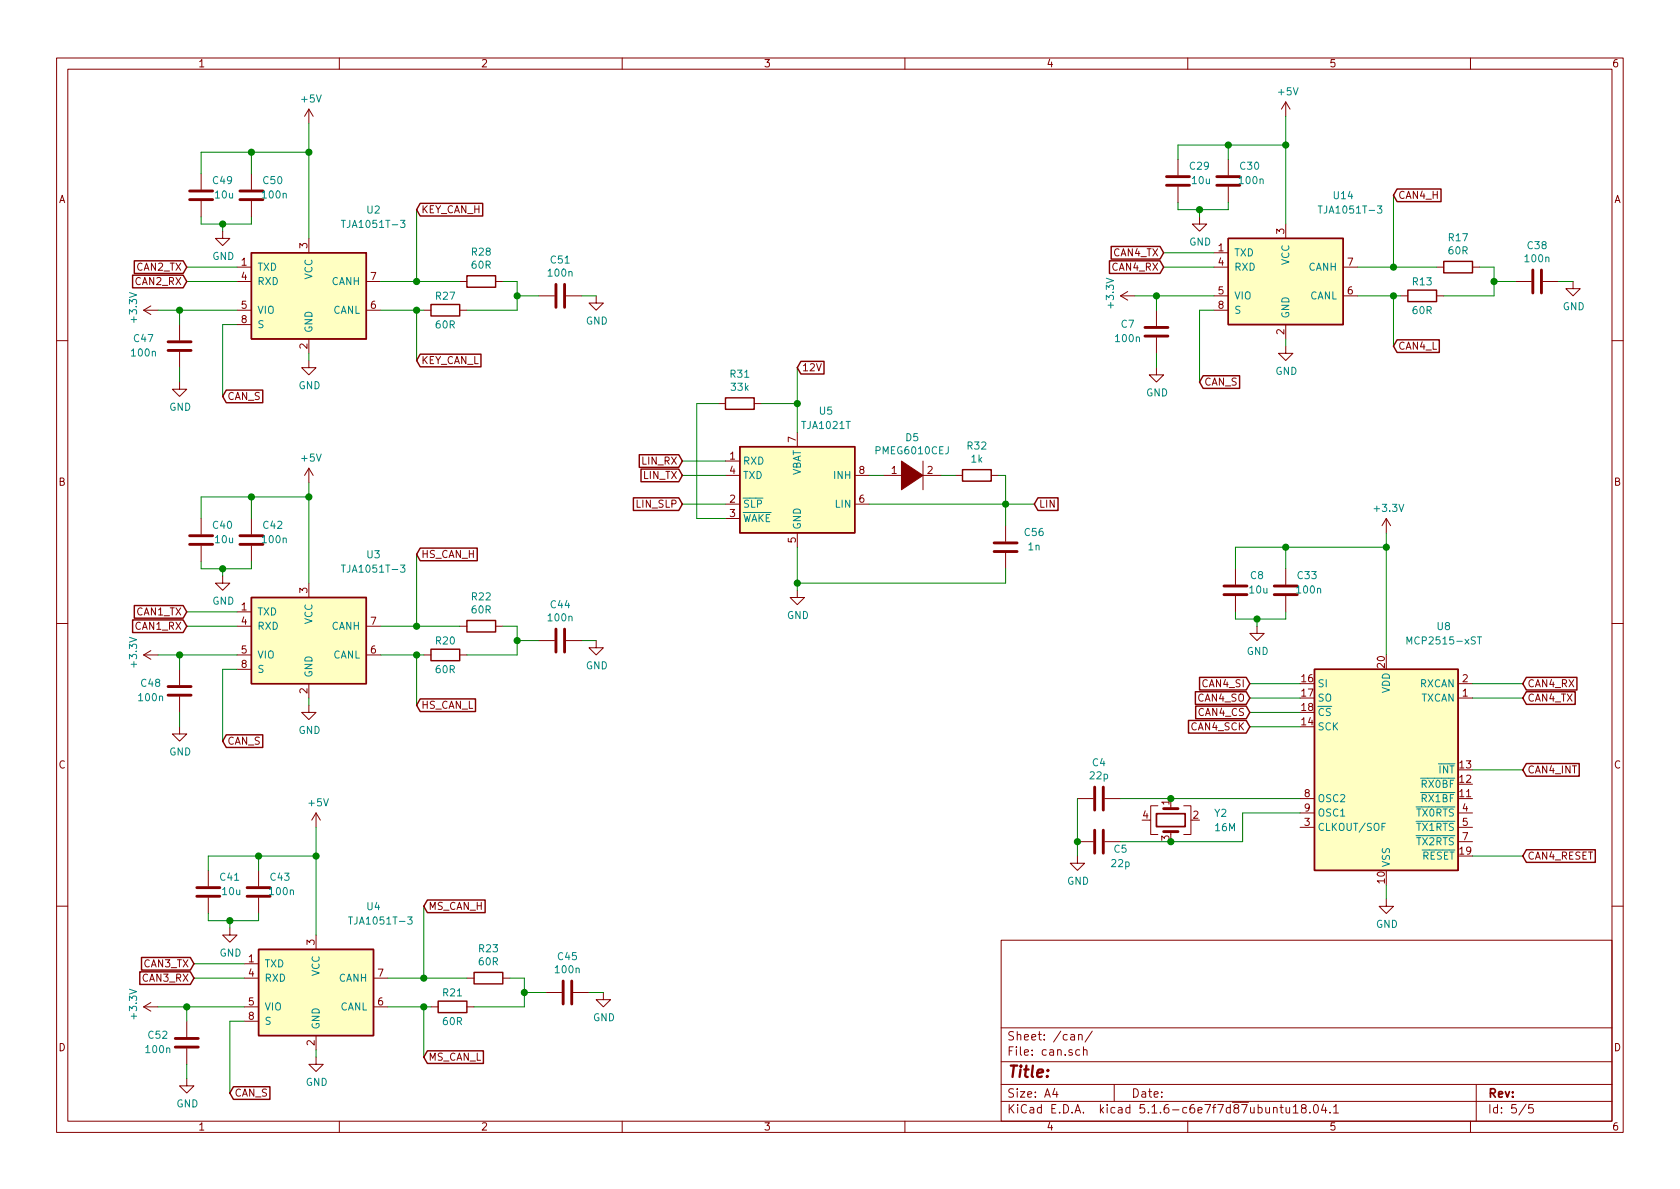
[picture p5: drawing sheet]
EESchema Schematic File Version 4
EELAYER 30 0
EELAYER END
$Descr A4 11693 8268
encoding utf-8
Sheet 5 5
Title ""
Date ""
Rev ""
Comp ""
Comment1 ""
Comment2 ""
Comment3 ""
Comment4 ""
$EndDescr
$Comp
L Interface_CAN_LIN:TJA1051T-3 U?
U 1 1
P 2150 4450
AR Path="/5D1C7EF0/5D7E4135" Ref="U?"  Part="1" 
AR Path="/5D7D9E8F/5D7E4135" Ref="U3"  Part="1" 
F 0 "U3" H 2600 5050 50  0000 C CNN
F 1 "TJA1051T-3" H 2600 4950 50  0000 C CNN
F 2 "Package_SO:SOIC-8_3.9x4.9mm_P1.27mm" H 2150 3950 50  0001 C CIN
F 3 "http://www.nxp.com/documents/data_sheet/TJA1051.pdf" H 2150 4450 50  0001 C CNN
	1    2150 4450
	1    0    0    -1  
$EndComp
Text GLabel 1300 4250 0    50   Input ~ 0
CAN1_TX
Wire Wire Line
	1300 4250 1650 4250
Text GLabel 1300 4350 0    50   Input ~ 0
CAN1_RX
Wire Wire Line
	1300 4350 1650 4350
$Comp
L power:GND #PWR?
U 1 1
P 2150 4900
AR Path="/5D1C7EF0/5D7E413F" Ref="#PWR?"  Part="1" 
AR Path="/5D7D9E8F/5D7E413F" Ref="#PWR043"  Part="1" 
F 0 "#PWR043" H 2150 4650 50  0001 C CNN
F 1 "GND" H 2155 4727 50  0000 C CNN
F 2 "" H 2150 4900 50  0001 C CNN
F 3 "" H 2150 4900 50  0001 C CNN
	1    2150 4900
	1    0    0    -1  
$EndComp
$Comp
L power:+3.3V #PWR?
U 1 1
P 1100 4550
AR Path="/5D1C7EF0/5D7E4145" Ref="#PWR?"  Part="1" 
AR Path="/5D7D9E8F/5D7E4145" Ref="#PWR036"  Part="1" 
F 0 "#PWR036" H 1100 4400 50  0001 C CNN
F 1 "+3.3V" H 1115 4723 50  0000 C CNN
F 2 "" H 1100 4550 50  0001 C CNN
F 3 "" H 1100 4550 50  0001 C CNN
	1    1100 4550
	0    -1   -1   0   
$EndComp
Wire Wire Line
	2150 4900 2150 4850
$Comp
L power:+5V #PWR?
U 1 1
P 2150 3350
AR Path="/5D1C7EF0/5D7E414D" Ref="#PWR?"  Part="1" 
AR Path="/5D7D9E8F/5D7E414D" Ref="#PWR042"  Part="1" 
F 0 "#PWR042" H 2150 3200 50  0001 C CNN
F 1 "+5V" H 2165 3523 50  0000 C CNN
F 2 "" H 2150 3350 50  0001 C CNN
F 3 "" H 2150 3350 50  0001 C CNN
	1    2150 3350
	1    0    0    -1  
$EndComp
$Comp
L Device:R R?
U 1 1
P 3350 4350
AR Path="/5D1C7EF0/5D804E04" Ref="R?"  Part="1" 
AR Path="/5D7D9E8F/5D804E04" Ref="R22"  Part="1" 
F 0 "R22" V 3143 4350 50  0000 C CNN
F 1 "60R" V 3234 4350 50  0000 C CNN
F 2 "Resistor_SMD:R_0805_2012Metric" V 3280 4350 50  0001 C CNN
F 3 "~" H 3350 4350 50  0001 C CNN
	1    3350 4350
	0    1    1    0   
$EndComp
$Comp
L Device:R R?
U 1 1
P 3100 4550
AR Path="/5D1C7EF0/5D804E0A" Ref="R?"  Part="1" 
AR Path="/5D7D9E8F/5D804E0A" Ref="R20"  Part="1" 
F 0 "R20" V 3000 4550 50  0000 C CNN
F 1 "60R" V 3200 4550 50  0000 C CNN
F 2 "Resistor_SMD:R_0805_2012Metric" V 3030 4550 50  0001 C CNN
F 3 "~" H 3100 4550 50  0001 C CNN
	1    3100 4550
	0    1    1    0   
$EndComp
Wire Wire Line
	2650 4350 2900 4350
Wire Wire Line
	2650 4550 2900 4550
Wire Wire Line
	3250 4550 3600 4550
Wire Wire Line
	3600 4350 3500 4350
$Comp
L power:GND #PWR?
U 1 1
P 4150 4450
AR Path="/5D1C7EF0/5D804E14" Ref="#PWR?"  Part="1" 
AR Path="/5D7D9E8F/5D804E14" Ref="#PWR048"  Part="1" 
F 0 "#PWR048" H 4150 4200 50  0001 C CNN
F 1 "GND" H 4155 4277 50  0000 C CNN
F 2 "" H 4150 4450 50  0001 C CNN
F 3 "" H 4150 4450 50  0001 C CNN
	1    4150 4450
	1    0    0    -1  
$EndComp
Wire Wire Line
	3600 4350 3600 4450
$Comp
L Device:C C?
U 1 1
P 3900 4450
AR Path="/5D1C7EF0/5D804E1B" Ref="C?"  Part="1" 
AR Path="/5D7D9E8F/5D804E1B" Ref="C44"  Part="1" 
F 0 "C44" V 3648 4450 50  0000 C CNN
F 1 "100n" V 3739 4450 50  0000 C CNN
F 2 "Capacitor_SMD:C_0805_2012Metric" H 3938 4300 50  0001 C CNN
F 3 "~" H 3900 4450 50  0001 C CNN
	1    3900 4450
	0    1    1    0   
$EndComp
Wire Wire Line
	3600 4450 3750 4450
Connection ~ 3600 4450
Wire Wire Line
	3600 4450 3600 4550
Wire Wire Line
	4050 4450 4150 4450
Text GLabel 2900 3850 2    50   Input ~ 0
HS_CAN_H
Text GLabel 2900 4900 2    50   Input ~ 0
HS_CAN_L
Wire Wire Line
	2900 3850 2900 4350
Connection ~ 2900 4350
Wire Wire Line
	2900 4350 3200 4350
Wire Wire Line
	2900 4550 2900 4900
Connection ~ 2900 4550
Wire Wire Line
	2900 4550 2950 4550
Wire Wire Line
	1400 3450 1400 3600
Wire Wire Line
	1750 3450 1750 3600
$Comp
L Interface_CAN_LIN:TJA1051T-3 U?
U 1 1
P 2150 2050
AR Path="/5D1C7EF0/5D51E5B9" Ref="U?"  Part="1" 
AR Path="/5D7D9E8F/5D51E5B9" Ref="U2"  Part="1" 
F 0 "U2" H 2600 2650 50  0000 C CNN
F 1 "TJA1051T-3" H 2600 2550 50  0000 C CNN
F 2 "Package_SO:SOIC-8_3.9x4.9mm_P1.27mm" H 2150 1550 50  0001 C CIN
F 3 "http://www.nxp.com/documents/data_sheet/TJA1051.pdf" H 2150 2050 50  0001 C CNN
	1    2150 2050
	1    0    0    -1  
$EndComp
Text GLabel 1300 1850 0    50   Input ~ 0
CAN2_TX
Wire Wire Line
	1300 1850 1650 1850
Text GLabel 1300 1950 0    50   Input ~ 0
CAN2_RX
Wire Wire Line
	1300 1950 1650 1950
$Comp
L power:GND #PWR?
U 1 1
P 2150 2500
AR Path="/5D1C7EF0/5D51E5C3" Ref="#PWR?"  Part="1" 
AR Path="/5D7D9E8F/5D51E5C3" Ref="#PWR058"  Part="1" 
F 0 "#PWR058" H 2150 2250 50  0001 C CNN
F 1 "GND" H 2155 2327 50  0000 C CNN
F 2 "" H 2150 2500 50  0001 C CNN
F 3 "" H 2150 2500 50  0001 C CNN
	1    2150 2500
	1    0    0    -1  
$EndComp
$Comp
L power:+3.3V #PWR?
U 1 1
P 1100 2150
AR Path="/5D1C7EF0/5D51E5C9" Ref="#PWR?"  Part="1" 
AR Path="/5D7D9E8F/5D51E5C9" Ref="#PWR054"  Part="1" 
F 0 "#PWR054" H 1100 2000 50  0001 C CNN
F 1 "+3.3V" H 1115 2323 50  0000 C CNN
F 2 "" H 1100 2150 50  0001 C CNN
F 3 "" H 1100 2150 50  0001 C CNN
	1    1100 2150
	0    -1   -1   0   
$EndComp
Wire Wire Line
	2150 2500 2150 2450
$Comp
L power:+5V #PWR?
U 1 1
P 2150 850
AR Path="/5D1C7EF0/5D51E5D1" Ref="#PWR?"  Part="1" 
AR Path="/5D7D9E8F/5D51E5D1" Ref="#PWR057"  Part="1" 
F 0 "#PWR057" H 2150 700 50  0001 C CNN
F 1 "+5V" H 2165 1023 50  0000 C CNN
F 2 "" H 2150 850 50  0001 C CNN
F 3 "" H 2150 850 50  0001 C CNN
	1    2150 850 
	1    0    0    -1  
$EndComp
Wire Wire Line
	2150 1650 2150 1050
$Comp
L Device:R R?
U 1 1
P 3350 1950
AR Path="/5D1C7EF0/5D51E5DA" Ref="R?"  Part="1" 
AR Path="/5D7D9E8F/5D51E5DA" Ref="R28"  Part="1" 
F 0 "R28" V 3143 1950 50  0000 C CNN
F 1 "60R" V 3234 1950 50  0000 C CNN
F 2 "Resistor_SMD:R_0805_2012Metric" V 3280 1950 50  0001 C CNN
F 3 "~" H 3350 1950 50  0001 C CNN
	1    3350 1950
	0    1    1    0   
$EndComp
$Comp
L Device:R R?
U 1 1
P 3100 2150
AR Path="/5D1C7EF0/5D51E5E0" Ref="R?"  Part="1" 
AR Path="/5D7D9E8F/5D51E5E0" Ref="R27"  Part="1" 
F 0 "R27" V 3000 2150 50  0000 C CNN
F 1 "60R" V 3200 2150 50  0000 C CNN
F 2 "Resistor_SMD:R_0805_2012Metric" V 3030 2150 50  0001 C CNN
F 3 "~" H 3100 2150 50  0001 C CNN
	1    3100 2150
	0    1    1    0   
$EndComp
Wire Wire Line
	2650 1950 2900 1950
Wire Wire Line
	2650 2150 2900 2150
Wire Wire Line
	3250 2150 3600 2150
Wire Wire Line
	3600 1950 3500 1950
$Comp
L power:GND #PWR?
U 1 1
P 4150 2050
AR Path="/5D1C7EF0/5D51E5EA" Ref="#PWR?"  Part="1" 
AR Path="/5D7D9E8F/5D51E5EA" Ref="#PWR059"  Part="1" 
F 0 "#PWR059" H 4150 1800 50  0001 C CNN
F 1 "GND" H 4155 1877 50  0000 C CNN
F 2 "" H 4150 2050 50  0001 C CNN
F 3 "" H 4150 2050 50  0001 C CNN
	1    4150 2050
	1    0    0    -1  
$EndComp
Wire Wire Line
	3600 1950 3600 2050
$Comp
L Device:C C?
U 1 1
P 3900 2050
AR Path="/5D1C7EF0/5D51E5F1" Ref="C?"  Part="1" 
AR Path="/5D7D9E8F/5D51E5F1" Ref="C51"  Part="1" 
F 0 "C51" V 3648 2050 50  0000 C CNN
F 1 "100n" V 3739 2050 50  0000 C CNN
F 2 "Capacitor_SMD:C_0805_2012Metric" H 3938 1900 50  0001 C CNN
F 3 "~" H 3900 2050 50  0001 C CNN
	1    3900 2050
	0    1    1    0   
$EndComp
Wire Wire Line
	3600 2050 3750 2050
Connection ~ 3600 2050
Wire Wire Line
	3600 2050 3600 2150
Wire Wire Line
	4050 2050 4150 2050
Text GLabel 2900 1450 2    50   Input ~ 0
KEY_CAN_H
Text GLabel 2900 2500 2    50   Input ~ 0
KEY_CAN_L
Wire Wire Line
	2900 1450 2900 1950
Connection ~ 2900 1950
Wire Wire Line
	2900 1950 3200 1950
Wire Wire Line
	2900 2150 2900 2500
Connection ~ 2900 2150
Wire Wire Line
	2900 2150 2950 2150
$Comp
L Device:C C?
U 1 1
P 1750 1350
AR Path="/5D1C7EF0/5D51E603" Ref="C?"  Part="1" 
AR Path="/5D7D9E8F/5D51E603" Ref="C50"  Part="1" 
F 0 "C50" H 1600 1250 50  0000 C CNN
F 1 "100n" H 1589 1350 50  0000 C CNN
F 2 "Capacitor_SMD:C_0805_2012Metric" H 1788 1200 50  0001 C CNN
F 3 "~" H 1750 1350 50  0001 C CNN
	1    1750 1350
	-1   0    0    1   
$EndComp
$Comp
L Device:C C?
U 1 1
P 1400 1350
AR Path="/5D1C7EF0/5D51E609" Ref="C?"  Part="1" 
AR Path="/5D7D9E8F/5D51E609" Ref="C49"  Part="1" 
F 0 "C49" H 1250 1250 50  0000 C CNN
F 1 "10u" H 1239 1350 50  0000 C CNN
F 2 "Capacitor_SMD:C_1206_3216Metric" H 1438 1200 50  0001 C CNN
F 3 "~" H 1400 1350 50  0001 C CNN
	1    1400 1350
	-1   0    0    1   
$EndComp
Wire Wire Line
	1400 1500 1400 1550
Wire Wire Line
	1400 1550 1550 1550
Wire Wire Line
	1750 1550 1750 1500
$Comp
L power:GND #PWR?
U 1 1
P 1550 1600
AR Path="/5D1C7EF0/5D51E612" Ref="#PWR?"  Part="1" 
AR Path="/5D7D9E8F/5D51E612" Ref="#PWR055"  Part="1" 
F 0 "#PWR055" H 1550 1350 50  0001 C CNN
F 1 "GND" H 1555 1427 50  0000 C CNN
F 2 "" H 1550 1600 50  0001 C CNN
F 3 "" H 1550 1600 50  0001 C CNN
	1    1550 1600
	1    0    0    -1  
$EndComp
Wire Wire Line
	1550 1550 1550 1600
Connection ~ 1550 1550
Wire Wire Line
	1550 1550 1750 1550
Wire Wire Line
	1400 1050 1400 1200
Wire Wire Line
	1750 1050 1750 1200
Wire Wire Line
	1400 1050 1750 1050
Connection ~ 2150 1050
Wire Wire Line
	2150 1050 2150 850 
Connection ~ 1750 1050
Wire Wire Line
	1750 1050 2150 1050
Wire Wire Line
	2150 4050 2150 3450
Wire Wire Line
	1550 3950 1750 3950
Connection ~ 1550 3950
Wire Wire Line
	1550 3950 1550 4000
$Comp
L power:GND #PWR?
U 1 1
P 1550 4000
AR Path="/5D1C7EF0/5D808BAD" Ref="#PWR?"  Part="1" 
AR Path="/5D7D9E8F/5D808BAD" Ref="#PWR038"  Part="1" 
F 0 "#PWR038" H 1550 3750 50  0001 C CNN
F 1 "GND" H 1555 3827 50  0000 C CNN
F 2 "" H 1550 4000 50  0001 C CNN
F 3 "" H 1550 4000 50  0001 C CNN
	1    1550 4000
	1    0    0    -1  
$EndComp
Wire Wire Line
	1750 3950 1750 3900
Wire Wire Line
	1400 3950 1550 3950
Wire Wire Line
	1400 3900 1400 3950
$Comp
L Device:C C?
U 1 1
P 1400 3750
AR Path="/5D1C7EF0/5D808BA4" Ref="C?"  Part="1" 
AR Path="/5D7D9E8F/5D808BA4" Ref="C40"  Part="1" 
F 0 "C40" H 1250 3650 50  0000 C CNN
F 1 "10u" H 1239 3750 50  0000 C CNN
F 2 "Capacitor_SMD:C_1206_3216Metric" H 1438 3600 50  0001 C CNN
F 3 "~" H 1400 3750 50  0001 C CNN
	1    1400 3750
	-1   0    0    1   
$EndComp
$Comp
L Device:C C?
U 1 1
P 1750 3750
AR Path="/5D1C7EF0/5D808B9E" Ref="C?"  Part="1" 
AR Path="/5D7D9E8F/5D808B9E" Ref="C42"  Part="1" 
F 0 "C42" H 1600 3650 50  0000 C CNN
F 1 "100n" H 1589 3750 50  0000 C CNN
F 2 "Capacitor_SMD:C_0805_2012Metric" H 1788 3600 50  0001 C CNN
F 3 "~" H 1750 3750 50  0001 C CNN
	1    1750 3750
	-1   0    0    1   
$EndComp
Wire Wire Line
	1400 3450 1750 3450
Connection ~ 2150 3450
Wire Wire Line
	2150 3450 2150 3350
Connection ~ 1750 3450
Wire Wire Line
	1750 3450 2150 3450
$Comp
L Device:C C?
U 1 1
P 1250 4800
AR Path="/5D1C7EF0/5D6975E7" Ref="C?"  Part="1" 
AR Path="/5D7D9E8F/5D6975E7" Ref="C48"  Part="1" 
F 0 "C48" H 1450 4750 50  0000 C CNN
F 1 "100n" H 1450 4850 50  0000 C CNN
F 2 "Capacitor_SMD:C_0805_2012Metric" H 1288 4650 50  0001 C CNN
F 3 "~" H 1250 4800 50  0001 C CNN
	1    1250 4800
	-1   0    0    1   
$EndComp
$Comp
L power:GND #PWR?
U 1 1
P 1250 5050
AR Path="/5D1C7EF0/5D6975ED" Ref="#PWR?"  Part="1" 
AR Path="/5D7D9E8F/5D6975ED" Ref="#PWR053"  Part="1" 
F 0 "#PWR053" H 1250 4800 50  0001 C CNN
F 1 "GND" H 1255 4877 50  0000 C CNN
F 2 "" H 1250 5050 50  0001 C CNN
F 3 "" H 1250 5050 50  0001 C CNN
	1    1250 5050
	1    0    0    -1  
$EndComp
Wire Wire Line
	1250 4950 1250 5050
$Comp
L Device:C C?
U 1 1
P 1250 2400
AR Path="/5D1C7EF0/5D69C012" Ref="C?"  Part="1" 
AR Path="/5D7D9E8F/5D69C012" Ref="C47"  Part="1" 
F 0 "C47" H 1500 2350 50  0000 C CNN
F 1 "100n" H 1500 2450 50  0000 C CNN
F 2 "Capacitor_SMD:C_0805_2012Metric" H 1288 2250 50  0001 C CNN
F 3 "~" H 1250 2400 50  0001 C CNN
	1    1250 2400
	-1   0    0    1   
$EndComp
$Comp
L power:GND #PWR?
U 1 1
P 1250 2650
AR Path="/5D1C7EF0/5D69C018" Ref="#PWR?"  Part="1" 
AR Path="/5D7D9E8F/5D69C018" Ref="#PWR052"  Part="1" 
F 0 "#PWR052" H 1250 2400 50  0001 C CNN
F 1 "GND" H 1255 2477 50  0000 C CNN
F 2 "" H 1250 2650 50  0001 C CNN
F 3 "" H 1250 2650 50  0001 C CNN
	1    1250 2650
	1    0    0    -1  
$EndComp
Wire Wire Line
	1250 2550 1250 2650
Wire Wire Line
	1250 4550 1250 4650
Wire Wire Line
	1250 2150 1250 2250
Text GLabel 4750 3200 0    50   Input ~ 0
LIN_RX
Wire Wire Line
	4750 3200 5050 3200
Text GLabel 4750 3300 0    50   Input ~ 0
LIN_TX
Wire Wire Line
	4750 3300 5050 3300
$Comp
L power:GND #PWR?
U 1 1
P 5550 4100
AR Path="/5D1C7EF0/5D6B266A" Ref="#PWR?"  Part="1" 
AR Path="/5D7D9E8F/5D6B266A" Ref="#PWR014"  Part="1" 
F 0 "#PWR014" H 5550 3850 50  0001 C CNN
F 1 "GND" H 5555 3927 50  0000 C CNN
F 2 "" H 5550 4100 50  0001 C CNN
F 3 "" H 5550 4100 50  0001 C CNN
	1    5550 4100
	1    0    0    -1  
$EndComp
Text GLabel 5550 2550 2    50   Input ~ 0
12V
Wire Wire Line
	5550 3000 5550 2800
Text GLabel 7200 3500 2    50   Input ~ 0
LIN
$Comp
L Device:C C?
U 1 1
P 7000 3800
AR Path="/5D1C7EF0/5D6F4D3C" Ref="C?"  Part="1" 
AR Path="/5D7D9E8F/5D6F4D3C" Ref="C56"  Part="1" 
F 0 "C56" H 6800 3700 50  0000 C CNN
F 1 "1n" H 6800 3800 50  0000 C CNN
F 2 "Capacitor_SMD:C_0805_2012Metric" H 7038 3650 50  0001 C CNN
F 3 "~" H 7000 3800 50  0001 C CNN
	1    7000 3800
	-1   0    0    1   
$EndComp
Wire Wire Line
	7000 3650 7000 3500
Text GLabel 4750 3500 0    50   Input ~ 0
LIN_SLP
Wire Wire Line
	4750 3500 5050 3500
Wire Wire Line
	5050 3600 4850 3600
$Comp
L Device:R R?
U 1 1
P 5150 2800
AR Path="/5D1C7EF0/5D714DA8" Ref="R?"  Part="1" 
AR Path="/5D7D9E8F/5D714DA8" Ref="R31"  Part="1" 
F 0 "R31" V 4943 2800 50  0000 C CNN
F 1 "33k" V 5034 2800 50  0000 C CNN
F 2 "Resistor_SMD:R_0805_2012Metric" V 5080 2800 50  0001 C CNN
F 3 "~" H 5150 2800 50  0001 C CNN
	1    5150 2800
	0    1    1    0   
$EndComp
Wire Wire Line
	4850 3600 4850 2800
Wire Wire Line
	4850 2800 5000 2800
Wire Wire Line
	5300 2800 5550 2800
Connection ~ 5550 2800
Wire Wire Line
	5550 2800 5550 2550
$Comp
L Device:R R?
U 1 1
P 6800 3300
AR Path="/5D1C7EF0/5D7232DB" Ref="R?"  Part="1" 
AR Path="/5D7D9E8F/5D7232DB" Ref="R32"  Part="1" 
F 0 "R32" V 6593 3300 50  0000 C CNN
F 1 "1k" V 6684 3300 50  0000 C CNN
F 2 "Resistor_SMD:R_0805_2012Metric" V 6730 3300 50  0001 C CNN
F 3 "~" H 6800 3300 50  0001 C CNN
	1    6800 3300
	0    1    1    0   
$EndComp
$Comp
L pspice:DIODE D5
U 1 1
P 6350 3300
F 0 "D5" H 6350 3565 50  0000 C CNN
F 1 "PMEG6010CEJ" H 6350 3474 50  0000 C CNN
F 2 "Diode_SMD:D_0805_2012Metric" H 6350 3300 50  0001 C CNN
F 3 "~" H 6350 3300 50  0001 C CNN
	1    6350 3300
	1    0    0    -1  
$EndComp
Wire Wire Line
	6050 3300 6150 3300
Wire Wire Line
	6550 3300 6650 3300
Wire Wire Line
	7000 3300 6950 3300
Wire Wire Line
	7000 3300 7000 3500
Connection ~ 7000 3500
Wire Wire Line
	7000 3500 7200 3500
Wire Wire Line
	6050 3500 7000 3500
$Comp
L Interface_CAN_LIN:TJA1021T U5
U 1 1
P 5550 3400
F 0 "U5" H 5750 3950 50  0000 C CNN
F 1 "TJA1021T" H 5750 3850 50  0000 C CNN
F 2 "Package_SO:SOIC-8_3.9x4.9mm_P1.27mm" H 5550 2900 50  0001 C CIN
F 3 "http://www.nxp.com/documents/data_sheet/TJA1021.pdf" H 5150 3850 50  0001 C CNN
	1    5550 3400
	1    0    0    -1  
$EndComp
Connection ~ 5550 4050
Wire Wire Line
	5550 4050 5550 3800
Wire Wire Line
	5550 4100 5550 4050
Wire Wire Line
	5550 4050 7000 4050
Wire Wire Line
	7000 4050 7000 3950
$Comp
L Interface_CAN_LIN:MCP2515-xST U8
U 1 1
P 9650 5350
F 0 "U8" H 10050 6350 50  0000 C CNN
F 1 "MCP2515-xST" H 10050 6250 50  0000 C CNN
F 2 "Package_SO:TSSOP-20_4.4x6.5mm_P0.65mm" H 9650 4450 50  0001 C CIN
F 3 "http://ww1.microchip.com/downloads/en/DeviceDoc/21801e.pdf" H 9750 4550 50  0001 C CNN
	1    9650 5350
	1    0    0    -1  
$EndComp
Text GLabel 10600 4750 2    50   Input ~ 0
CAN4_RX
Wire Wire Line
	10600 4750 10250 4750
Wire Wire Line
	10600 4850 10250 4850
Text GLabel 10600 4850 2    50   Input ~ 0
CAN4_TX
$Comp
L power:GND #PWR?
U 1 1
P 9650 6250
AR Path="/5D1C7EF0/5F324CB1" Ref="#PWR?"  Part="1" 
AR Path="/5D7D9E8F/5F324CB1" Ref="#PWR051"  Part="1" 
F 0 "#PWR051" H 9650 6000 50  0001 C CNN
F 1 "GND" H 9655 6077 50  0000 C CNN
F 2 "" H 9650 6250 50  0001 C CNN
F 3 "" H 9650 6250 50  0001 C CNN
	1    9650 6250
	1    0    0    -1  
$EndComp
$Comp
L power:+3.3V #PWR?
U 1 1
P 9650 3700
AR Path="/5D1C7EF0/5F325A5A" Ref="#PWR?"  Part="1" 
AR Path="/5D7D9E8F/5F325A5A" Ref="#PWR035"  Part="1" 
F 0 "#PWR035" H 9650 3550 50  0001 C CNN
F 1 "+3.3V" H 9665 3873 50  0000 C CNN
F 2 "" H 9650 3700 50  0001 C CNN
F 3 "" H 9650 3700 50  0001 C CNN
	1    9650 3700
	1    0    0    -1  
$EndComp
$Comp
L Device:C C?
U 1 1
P 7650 5850
AR Path="/5D1C7EF0/5F3318F7" Ref="C?"  Part="1" 
AR Path="/5D7D9E8F/5F3318F7" Ref="C5"  Part="1" 
F 0 "C5" V 7700 6000 50  0000 C CNN
F 1 "22p" V 7800 6000 50  0000 C CNN
F 2 "Capacitor_SMD:C_0805_2012Metric" H 7688 5700 50  0001 C CNN
F 3 "~" H 7650 5850 50  0001 C CNN
	1    7650 5850
	0    1    1    0   
$EndComp
$Comp
L power:GND #PWR?
U 1 1
P 7500 5950
AR Path="/5D1C7EF0/5F3318FD" Ref="#PWR?"  Part="1" 
AR Path="/5D7D9E8F/5F3318FD" Ref="#PWR033"  Part="1" 
F 0 "#PWR033" H 7500 5700 50  0001 C CNN
F 1 "GND" H 7505 5777 50  0000 C CNN
F 2 "" H 7500 5950 50  0001 C CNN
F 3 "" H 7500 5950 50  0001 C CNN
	1    7500 5950
	1    0    0    -1  
$EndComp
Wire Wire Line
	7500 5950 7500 5850
Connection ~ 7500 5850
Wire Wire Line
	7500 5850 7500 5550
Wire Wire Line
	8650 5650 8650 5850
Wire Wire Line
	8650 5650 9050 5650
Wire Wire Line
	9650 6250 9650 6150
$Comp
L Device:C C?
U 1 1
P 8950 4100
AR Path="/5D1C7EF0/5F36431D" Ref="C?"  Part="1" 
AR Path="/5D7D9E8F/5F36431D" Ref="C33"  Part="1" 
F 0 "C33" H 8800 4000 50  0000 C CNN
F 1 "100n" H 8789 4100 50  0000 C CNN
F 2 "Capacitor_SMD:C_0805_2012Metric" H 8988 3950 50  0001 C CNN
F 3 "~" H 8950 4100 50  0001 C CNN
	1    8950 4100
	-1   0    0    1   
$EndComp
$Comp
L Device:C C?
U 1 1
P 8600 4100
AR Path="/5D1C7EF0/5F364323" Ref="C?"  Part="1" 
AR Path="/5D7D9E8F/5F364323" Ref="C8"  Part="1" 
F 0 "C8" H 8450 4000 50  0000 C CNN
F 1 "10u" H 8439 4100 50  0000 C CNN
F 2 "Capacitor_SMD:C_1206_3216Metric" H 8638 3950 50  0001 C CNN
F 3 "~" H 8600 4100 50  0001 C CNN
	1    8600 4100
	-1   0    0    1   
$EndComp
Wire Wire Line
	8600 4250 8600 4300
Wire Wire Line
	8600 4300 8750 4300
Wire Wire Line
	8950 4300 8950 4250
$Comp
L power:GND #PWR?
U 1 1
P 8750 4350
AR Path="/5D1C7EF0/5F36432C" Ref="#PWR?"  Part="1" 
AR Path="/5D7D9E8F/5F36432C" Ref="#PWR034"  Part="1" 
F 0 "#PWR034" H 8750 4100 50  0001 C CNN
F 1 "GND" H 8755 4177 50  0000 C CNN
F 2 "" H 8750 4350 50  0001 C CNN
F 3 "" H 8750 4350 50  0001 C CNN
	1    8750 4350
	1    0    0    -1  
$EndComp
Wire Wire Line
	8750 4300 8750 4350
Connection ~ 8750 4300
Wire Wire Line
	8750 4300 8950 4300
Wire Wire Line
	8600 3800 8600 3950
Wire Wire Line
	8950 3800 8950 3950
Wire Wire Line
	8600 3800 8950 3800
Connection ~ 8950 3800
Wire Wire Line
	8950 3800 9650 3800
Wire Wire Line
	10600 5350 10250 5350
Text GLabel 10600 5350 2    50   Input ~ 0
CAN4_INT
Wire Wire Line
	10600 5950 10250 5950
Text GLabel 10600 5950 2    50   Input ~ 0
CAN4_RESET
Wire Wire Line
	8700 5050 9050 5050
Text GLabel 8700 5050 0    50   Input ~ 0
CAN4_SCK
Wire Wire Line
	9650 3700 9650 3800
Connection ~ 9650 3800
Wire Wire Line
	9650 3800 9650 4550
Wire Wire Line
	8700 4750 9050 4750
Text GLabel 8700 4750 0    50   Input ~ 0
CAN4_SI
Wire Wire Line
	8700 4850 9050 4850
Text GLabel 8700 4850 0    50   Input ~ 0
CAN4_SO
Wire Wire Line
	8700 4950 9050 4950
Text GLabel 8700 4950 0    50   Input ~ 0
CAN4_CS
$Comp
L Device:C C?
U 1 1
P 7650 5550
AR Path="/5D1C7EF0/5F3318F1" Ref="C?"  Part="1" 
AR Path="/5D7D9E8F/5F3318F1" Ref="C4"  Part="1" 
F 0 "C4" V 7398 5550 50  0000 C CNN
F 1 "22p" V 7489 5550 50  0000 C CNN
F 2 "Capacitor_SMD:C_0805_2012Metric" H 7688 5400 50  0001 C CNN
F 3 "~" H 7650 5550 50  0001 C CNN
	1    7650 5550
	0    1    1    0   
$EndComp
Text GLabel 8100 1750 0    50   Input ~ 0
CAN4_TX
Wire Wire Line
	8100 1750 8450 1750
Text GLabel 8100 1850 0    50   Input ~ 0
CAN4_RX
Wire Wire Line
	8100 1850 8450 1850
$Comp
L power:GND #PWR?
U 1 1
P 8950 2400
AR Path="/5D1C7EF0/5F02834F" Ref="#PWR?"  Part="1" 
AR Path="/5D7D9E8F/5F02834F" Ref="#PWR074"  Part="1" 
F 0 "#PWR074" H 8950 2150 50  0001 C CNN
F 1 "GND" H 8955 2227 50  0000 C CNN
F 2 "" H 8950 2400 50  0001 C CNN
F 3 "" H 8950 2400 50  0001 C CNN
	1    8950 2400
	1    0    0    -1  
$EndComp
$Comp
L power:+3.3V #PWR?
U 1 1
P 7900 2050
AR Path="/5D1C7EF0/5F028355" Ref="#PWR?"  Part="1" 
AR Path="/5D7D9E8F/5F028355" Ref="#PWR032"  Part="1" 
F 0 "#PWR032" H 7900 1900 50  0001 C CNN
F 1 "+3.3V" H 7915 2223 50  0000 C CNN
F 2 "" H 7900 2050 50  0001 C CNN
F 3 "" H 7900 2050 50  0001 C CNN
	1    7900 2050
	0    -1   -1   0   
$EndComp
Wire Wire Line
	8950 2400 8950 2350
$Comp
L Interface_CAN_LIN:TJA1051T-3 U?
U 1 1
P 8950 1950
AR Path="/5D1C7EF0/5F02835C" Ref="U?"  Part="1" 
AR Path="/5D7D9E8F/5F02835C" Ref="U14"  Part="1" 
F 0 "U14" H 9350 2550 50  0000 C CNN
F 1 "TJA1051T-3" H 9400 2450 50  0000 C CNN
F 2 "Package_SO:SOIC-8_3.9x4.9mm_P1.27mm" H 8950 1450 50  0001 C CIN
F 3 "http://www.nxp.com/documents/data_sheet/TJA1051.pdf" H 8950 1950 50  0001 C CNN
	1    8950 1950
	1    0    0    -1  
$EndComp
$Comp
L power:+5V #PWR?
U 1 1
P 8950 800
AR Path="/5D1C7EF0/5F028362" Ref="#PWR?"  Part="1" 
AR Path="/5D7D9E8F/5F028362" Ref="#PWR073"  Part="1" 
F 0 "#PWR073" H 8950 650 50  0001 C CNN
F 1 "+5V" H 8965 973 50  0000 C CNN
F 2 "" H 8950 800 50  0001 C CNN
F 3 "" H 8950 800 50  0001 C CNN
	1    8950 800 
	1    0    0    -1  
$EndComp
Wire Wire Line
	8950 1550 8950 1000
$Comp
L Device:R R?
U 1 1
P 10150 1850
AR Path="/5D1C7EF0/5F028369" Ref="R?"  Part="1" 
AR Path="/5D7D9E8F/5F028369" Ref="R17"  Part="1" 
F 0 "R17" V 9943 1850 50  0000 C CNN
F 1 "60R" V 10034 1850 50  0000 C CNN
F 2 "Resistor_SMD:R_0805_2012Metric" V 10080 1850 50  0001 C CNN
F 3 "~" H 10150 1850 50  0001 C CNN
	1    10150 1850
	0    1    1    0   
$EndComp
$Comp
L Device:R R?
U 1 1
P 9900 2050
AR Path="/5D1C7EF0/5F02836F" Ref="R?"  Part="1" 
AR Path="/5D7D9E8F/5F02836F" Ref="R13"  Part="1" 
F 0 "R13" V 9800 2050 50  0000 C CNN
F 1 "60R" V 10000 2050 50  0000 C CNN
F 2 "Resistor_SMD:R_0805_2012Metric" V 9830 2050 50  0001 C CNN
F 3 "~" H 9900 2050 50  0001 C CNN
	1    9900 2050
	0    1    1    0   
$EndComp
Wire Wire Line
	9450 1850 9700 1850
Wire Wire Line
	9450 2050 9700 2050
Wire Wire Line
	10050 2050 10400 2050
Wire Wire Line
	10400 1850 10300 1850
$Comp
L power:GND #PWR?
U 1 1
P 10950 1950
AR Path="/5D1C7EF0/5F028379" Ref="#PWR?"  Part="1" 
AR Path="/5D7D9E8F/5F028379" Ref="#PWR075"  Part="1" 
F 0 "#PWR075" H 10950 1700 50  0001 C CNN
F 1 "GND" H 10955 1777 50  0000 C CNN
F 2 "" H 10950 1950 50  0001 C CNN
F 3 "" H 10950 1950 50  0001 C CNN
	1    10950 1950
	1    0    0    -1  
$EndComp
Wire Wire Line
	10400 1850 10400 1950
$Comp
L Device:C C?
U 1 1
P 10700 1950
AR Path="/5D1C7EF0/5F028380" Ref="C?"  Part="1" 
AR Path="/5D7D9E8F/5F028380" Ref="C38"  Part="1" 
F 0 "C38" V 10448 1950 50  0000 C CNN
F 1 "100n" V 10539 1950 50  0000 C CNN
F 2 "Capacitor_SMD:C_0805_2012Metric" H 10738 1800 50  0001 C CNN
F 3 "~" H 10700 1950 50  0001 C CNN
	1    10700 1950
	0    1    1    0   
$EndComp
Wire Wire Line
	10400 1950 10550 1950
Connection ~ 10400 1950
Wire Wire Line
	10400 1950 10400 2050
Wire Wire Line
	10850 1950 10950 1950
Text GLabel 9700 1350 2    50   Input ~ 0
CAN4_H
Text GLabel 9700 2400 2    50   Input ~ 0
CAN4_L
Wire Wire Line
	9700 1350 9700 1850
Connection ~ 9700 1850
Wire Wire Line
	9700 1850 10000 1850
Wire Wire Line
	9700 2050 9700 2400
Connection ~ 9700 2050
Wire Wire Line
	9700 2050 9750 2050
$Comp
L Device:C C?
U 1 1
P 8550 1250
AR Path="/5D1C7EF0/5F028392" Ref="C?"  Part="1" 
AR Path="/5D7D9E8F/5F028392" Ref="C30"  Part="1" 
F 0 "C30" H 8400 1150 50  0000 C CNN
F 1 "100n" H 8389 1250 50  0000 C CNN
F 2 "Capacitor_SMD:C_0805_2012Metric" H 8588 1100 50  0001 C CNN
F 3 "~" H 8550 1250 50  0001 C CNN
	1    8550 1250
	-1   0    0    1   
$EndComp
$Comp
L Device:C C?
U 1 1
P 8200 1250
AR Path="/5D1C7EF0/5F028398" Ref="C?"  Part="1" 
AR Path="/5D7D9E8F/5F028398" Ref="C29"  Part="1" 
F 0 "C29" H 8050 1150 50  0000 C CNN
F 1 "10u" H 8039 1250 50  0000 C CNN
F 2 "Capacitor_SMD:C_1206_3216Metric" H 8238 1100 50  0001 C CNN
F 3 "~" H 8200 1250 50  0001 C CNN
	1    8200 1250
	-1   0    0    1   
$EndComp
Wire Wire Line
	8200 1000 8200 1100
Wire Wire Line
	8550 1000 8550 1100
Wire Wire Line
	8200 1400 8200 1450
Wire Wire Line
	8200 1450 8350 1450
Wire Wire Line
	8550 1450 8550 1400
$Comp
L power:GND #PWR?
U 1 1
P 8350 1500
AR Path="/5D1C7EF0/5F0283A3" Ref="#PWR?"  Part="1" 
AR Path="/5D7D9E8F/5F0283A3" Ref="#PWR046"  Part="1" 
F 0 "#PWR046" H 8350 1250 50  0001 C CNN
F 1 "GND" H 8355 1327 50  0000 C CNN
F 2 "" H 8350 1500 50  0001 C CNN
F 3 "" H 8350 1500 50  0001 C CNN
	1    8350 1500
	1    0    0    -1  
$EndComp
Wire Wire Line
	8350 1450 8350 1500
Connection ~ 8350 1450
Wire Wire Line
	8350 1450 8550 1450
Wire Wire Line
	8200 1000 8550 1000
Connection ~ 8950 1000
Wire Wire Line
	8950 1000 8950 800 
Connection ~ 8550 1000
Wire Wire Line
	8550 1000 8950 1000
$Comp
L Device:C C?
U 1 1
P 8050 2300
AR Path="/5D1C7EF0/5F0283B2" Ref="C?"  Part="1" 
AR Path="/5D7D9E8F/5F0283B2" Ref="C7"  Part="1" 
F 0 "C7" H 8250 2250 50  0000 C CNN
F 1 "100n" H 8250 2350 50  0000 C CNN
F 2 "Capacitor_SMD:C_0805_2012Metric" H 8088 2150 50  0001 C CNN
F 3 "~" H 8050 2300 50  0001 C CNN
	1    8050 2300
	-1   0    0    1   
$EndComp
$Comp
L power:GND #PWR?
U 1 1
P 8050 2550
AR Path="/5D1C7EF0/5F0283B8" Ref="#PWR?"  Part="1" 
AR Path="/5D7D9E8F/5F0283B8" Ref="#PWR041"  Part="1" 
F 0 "#PWR041" H 8050 2300 50  0001 C CNN
F 1 "GND" H 8055 2377 50  0000 C CNN
F 2 "" H 8050 2550 50  0001 C CNN
F 3 "" H 8050 2550 50  0001 C CNN
	1    8050 2550
	1    0    0    -1  
$EndComp
Wire Wire Line
	8050 2050 8050 2150
Wire Wire Line
	8050 2450 8050 2550
Wire Wire Line
	1300 7000 1700 7000
Wire Wire Line
	1300 7400 1300 7500
Wire Wire Line
	1300 7000 1300 7100
$Comp
L power:GND #PWR?
U 1 1
P 1300 7500
AR Path="/5D1C7EF0/5D6912D2" Ref="#PWR?"  Part="1" 
AR Path="/5D7D9E8F/5D6912D2" Ref="#PWR056"  Part="1" 
F 0 "#PWR056" H 1300 7250 50  0001 C CNN
F 1 "GND" H 1305 7327 50  0000 C CNN
F 2 "" H 1300 7500 50  0001 C CNN
F 3 "" H 1300 7500 50  0001 C CNN
	1    1300 7500
	1    0    0    -1  
$EndComp
$Comp
L Device:C C?
U 1 1
P 1300 7250
AR Path="/5D1C7EF0/5D690DCB" Ref="C?"  Part="1" 
AR Path="/5D7D9E8F/5D690DCB" Ref="C52"  Part="1" 
F 0 "C52" H 1500 7200 50  0000 C CNN
F 1 "100n" H 1500 7300 50  0000 C CNN
F 2 "Capacitor_SMD:C_0805_2012Metric" H 1338 7100 50  0001 C CNN
F 3 "~" H 1300 7250 50  0001 C CNN
	1    1300 7250
	-1   0    0    1   
$EndComp
Wire Wire Line
	1800 5950 2200 5950
Connection ~ 1800 5950
Wire Wire Line
	2200 5950 2200 5750
Connection ~ 2200 5950
Wire Wire Line
	1450 5950 1800 5950
Wire Wire Line
	1600 6400 1800 6400
Connection ~ 1600 6400
Wire Wire Line
	1600 6400 1600 6450
$Comp
L power:GND #PWR?
U 1 1
P 1600 6450
AR Path="/5D1C7EF0/5D7ED546" Ref="#PWR?"  Part="1" 
AR Path="/5D7D9E8F/5D7ED546" Ref="#PWR039"  Part="1" 
F 0 "#PWR039" H 1600 6200 50  0001 C CNN
F 1 "GND" H 1605 6277 50  0000 C CNN
F 2 "" H 1600 6450 50  0001 C CNN
F 3 "" H 1600 6450 50  0001 C CNN
	1    1600 6450
	1    0    0    -1  
$EndComp
Wire Wire Line
	1800 6400 1800 6350
Wire Wire Line
	1450 6400 1600 6400
Wire Wire Line
	1450 6350 1450 6400
Wire Wire Line
	1800 5950 1800 6050
Wire Wire Line
	1450 5950 1450 6050
$Comp
L Device:C C?
U 1 1
P 1450 6200
AR Path="/5D1C7EF0/5D7ED537" Ref="C?"  Part="1" 
AR Path="/5D7D9E8F/5D7ED537" Ref="C41"  Part="1" 
F 0 "C41" H 1300 6100 50  0000 C CNN
F 1 "10u" H 1289 6200 50  0000 C CNN
F 2 "Capacitor_SMD:C_1206_3216Metric" H 1488 6050 50  0001 C CNN
F 3 "~" H 1450 6200 50  0001 C CNN
	1    1450 6200
	-1   0    0    1   
$EndComp
$Comp
L Device:C C?
U 1 1
P 1800 6200
AR Path="/5D1C7EF0/5D7ED531" Ref="C?"  Part="1" 
AR Path="/5D7D9E8F/5D7ED531" Ref="C43"  Part="1" 
F 0 "C43" H 1650 6100 50  0000 C CNN
F 1 "100n" H 1639 6200 50  0000 C CNN
F 2 "Capacitor_SMD:C_0805_2012Metric" H 1838 6050 50  0001 C CNN
F 3 "~" H 1800 6200 50  0001 C CNN
	1    1800 6200
	-1   0    0    1   
$EndComp
Wire Wire Line
	2950 7000 3000 7000
Connection ~ 2950 7000
Wire Wire Line
	2950 7000 2950 7350
Wire Wire Line
	2950 6800 3250 6800
Connection ~ 2950 6800
Wire Wire Line
	2950 6300 2950 6800
Text GLabel 2950 7350 2    50   Input ~ 0
MS_CAN_L
Text GLabel 2950 6300 2    50   Input ~ 0
MS_CAN_H
Wire Wire Line
	4100 6900 4200 6900
Wire Wire Line
	3650 6900 3650 7000
Connection ~ 3650 6900
Wire Wire Line
	3650 6900 3800 6900
$Comp
L Device:C C?
U 1 1
P 3950 6900
AR Path="/5D1C7EF0/5D7ED51F" Ref="C?"  Part="1" 
AR Path="/5D7D9E8F/5D7ED51F" Ref="C45"  Part="1" 
F 0 "C45" V 3698 6900 50  0000 C CNN
F 1 "100n" V 3789 6900 50  0000 C CNN
F 2 "Capacitor_SMD:C_0805_2012Metric" H 3988 6750 50  0001 C CNN
F 3 "~" H 3950 6900 50  0001 C CNN
	1    3950 6900
	0    1    1    0   
$EndComp
Wire Wire Line
	3650 6800 3650 6900
$Comp
L power:GND #PWR?
U 1 1
P 4200 6900
AR Path="/5D1C7EF0/5D7ED518" Ref="#PWR?"  Part="1" 
AR Path="/5D7D9E8F/5D7ED518" Ref="#PWR049"  Part="1" 
F 0 "#PWR049" H 4200 6650 50  0001 C CNN
F 1 "GND" H 4205 6727 50  0000 C CNN
F 2 "" H 4200 6900 50  0001 C CNN
F 3 "" H 4200 6900 50  0001 C CNN
	1    4200 6900
	1    0    0    -1  
$EndComp
Wire Wire Line
	3650 6800 3550 6800
Wire Wire Line
	3300 7000 3650 7000
Wire Wire Line
	2700 7000 2950 7000
Wire Wire Line
	2700 6800 2950 6800
$Comp
L Device:R R?
U 1 1
P 3150 7000
AR Path="/5D1C7EF0/5D7ED50E" Ref="R?"  Part="1" 
AR Path="/5D7D9E8F/5D7ED50E" Ref="R21"  Part="1" 
F 0 "R21" V 3050 7000 50  0000 C CNN
F 1 "60R" V 3250 7000 50  0000 C CNN
F 2 "Resistor_SMD:R_0805_2012Metric" V 3080 7000 50  0001 C CNN
F 3 "~" H 3150 7000 50  0001 C CNN
	1    3150 7000
	0    1    1    0   
$EndComp
$Comp
L Device:R R?
U 1 1
P 3400 6800
AR Path="/5D1C7EF0/5D7ED508" Ref="R?"  Part="1" 
AR Path="/5D7D9E8F/5D7ED508" Ref="R23"  Part="1" 
F 0 "R23" V 3193 6800 50  0000 C CNN
F 1 "60R" V 3284 6800 50  0000 C CNN
F 2 "Resistor_SMD:R_0805_2012Metric" V 3330 6800 50  0001 C CNN
F 3 "~" H 3400 6800 50  0001 C CNN
	1    3400 6800
	0    1    1    0   
$EndComp
Wire Wire Line
	2200 6500 2200 5950
$Comp
L power:+5V #PWR?
U 1 1
P 2200 5750
AR Path="/5D1C7EF0/5D7ED4FF" Ref="#PWR?"  Part="1" 
AR Path="/5D7D9E8F/5D7ED4FF" Ref="#PWR044"  Part="1" 
F 0 "#PWR044" H 2200 5600 50  0001 C CNN
F 1 "+5V" H 2215 5923 50  0000 C CNN
F 2 "" H 2200 5750 50  0001 C CNN
F 3 "" H 2200 5750 50  0001 C CNN
	1    2200 5750
	1    0    0    -1  
$EndComp
$Comp
L Interface_CAN_LIN:TJA1051T-3 U?
U 1 1
P 2200 6900
AR Path="/5D1C7EF0/5D7ED4F9" Ref="U?"  Part="1" 
AR Path="/5D7D9E8F/5D7ED4F9" Ref="U4"  Part="1" 
F 0 "U4" H 2600 7500 50  0000 C CNN
F 1 "TJA1051T-3" H 2650 7400 50  0000 C CNN
F 2 "Package_SO:SOIC-8_3.9x4.9mm_P1.27mm" H 2200 6400 50  0001 C CIN
F 3 "http://www.nxp.com/documents/data_sheet/TJA1051.pdf" H 2200 6900 50  0001 C CNN
	1    2200 6900
	1    0    0    -1  
$EndComp
Wire Wire Line
	2200 7350 2200 7300
$Comp
L power:GND #PWR?
U 1 1
P 2200 7350
AR Path="/5D1C7EF0/5D7ED4EB" Ref="#PWR?"  Part="1" 
AR Path="/5D7D9E8F/5D7ED4EB" Ref="#PWR045"  Part="1" 
F 0 "#PWR045" H 2200 7100 50  0001 C CNN
F 1 "GND" H 2205 7177 50  0000 C CNN
F 2 "" H 2200 7350 50  0001 C CNN
F 3 "" H 2200 7350 50  0001 C CNN
	1    2200 7350
	1    0    0    -1  
$EndComp
Wire Wire Line
	1350 6800 1700 6800
Text GLabel 1350 6800 0    50   Input ~ 0
CAN3_RX
Wire Wire Line
	1350 6700 1700 6700
Text GLabel 1350 6700 0    50   Input ~ 0
CAN3_TX
$Comp
L power:+3.3V #PWR?
U 1 1
P 1100 7000
AR Path="/5D1C7EF0/5D7ED4F1" Ref="#PWR?"  Part="1" 
AR Path="/5D7D9E8F/5D7ED4F1" Ref="#PWR037"  Part="1" 
F 0 "#PWR037" H 1100 6850 50  0001 C CNN
F 1 "+3.3V" H 1115 7173 50  0000 C CNN
F 2 "" H 1100 7000 50  0001 C CNN
F 3 "" H 1100 7000 50  0001 C CNN
	1    1100 7000
	0    -1   -1   0   
$EndComp
Wire Wire Line
	1300 7000 1100 7000
Connection ~ 1300 7000
Wire Wire Line
	1250 4550 1650 4550
Wire Wire Line
	1100 4550 1250 4550
Connection ~ 1250 4550
Wire Wire Line
	8050 2050 8450 2050
Wire Wire Line
	7900 2050 8050 2050
Connection ~ 8050 2050
Wire Wire Line
	1250 2150 1650 2150
Wire Wire Line
	1100 2150 1250 2150
Connection ~ 1250 2150
$Comp
L Device:Crystal_GND24 Y?
U 1 1
P 8150 5700
AR Path="/5D1C87FC/5F0337DC" Ref="Y?"  Part="1" 
AR Path="/5D1C7EF0/5F0337DC" Ref="Y?"  Part="1" 
AR Path="/5D7D9E8F/5F0337DC" Ref="Y2"  Part="1" 
F 0 "Y2" V 8100 6000 50  0000 L CNN
F 1 "16M" V 8200 6000 50  0000 L CNN
F 2 "Crystal:Crystal_SMD_3225-4Pin_3.2x2.5mm" H 8150 5700 50  0001 C CNN
F 3 "~" H 8150 5700 50  0001 C CNN
	1    8150 5700
	0    1    1    0   
$EndComp
Wire Wire Line
	7800 5550 8150 5550
Wire Wire Line
	7800 5850 8150 5850
Connection ~ 8150 5550
Wire Wire Line
	8150 5550 9050 5550
Connection ~ 8150 5850
Wire Wire Line
	8150 5850 8650 5850
Text GLabel 1550 2750 2    50   Input ~ 0
CAN_S
Wire Wire Line
	1550 2250 1650 2250
Wire Wire Line
	1550 2250 1550 2750
Text GLabel 1550 5150 2    50   Input ~ 0
CAN_S
Wire Wire Line
	1550 4650 1650 4650
Wire Wire Line
	1550 4650 1550 5150
Text GLabel 1600 7600 2    50   Input ~ 0
CAN_S
Wire Wire Line
	1600 7100 1700 7100
Wire Wire Line
	1600 7100 1600 7600
Text GLabel 8350 2650 2    50   Input ~ 0
CAN_S
Wire Wire Line
	8350 2150 8450 2150
Wire Wire Line
	8350 2150 8350 2650
$EndSCHEMATC
